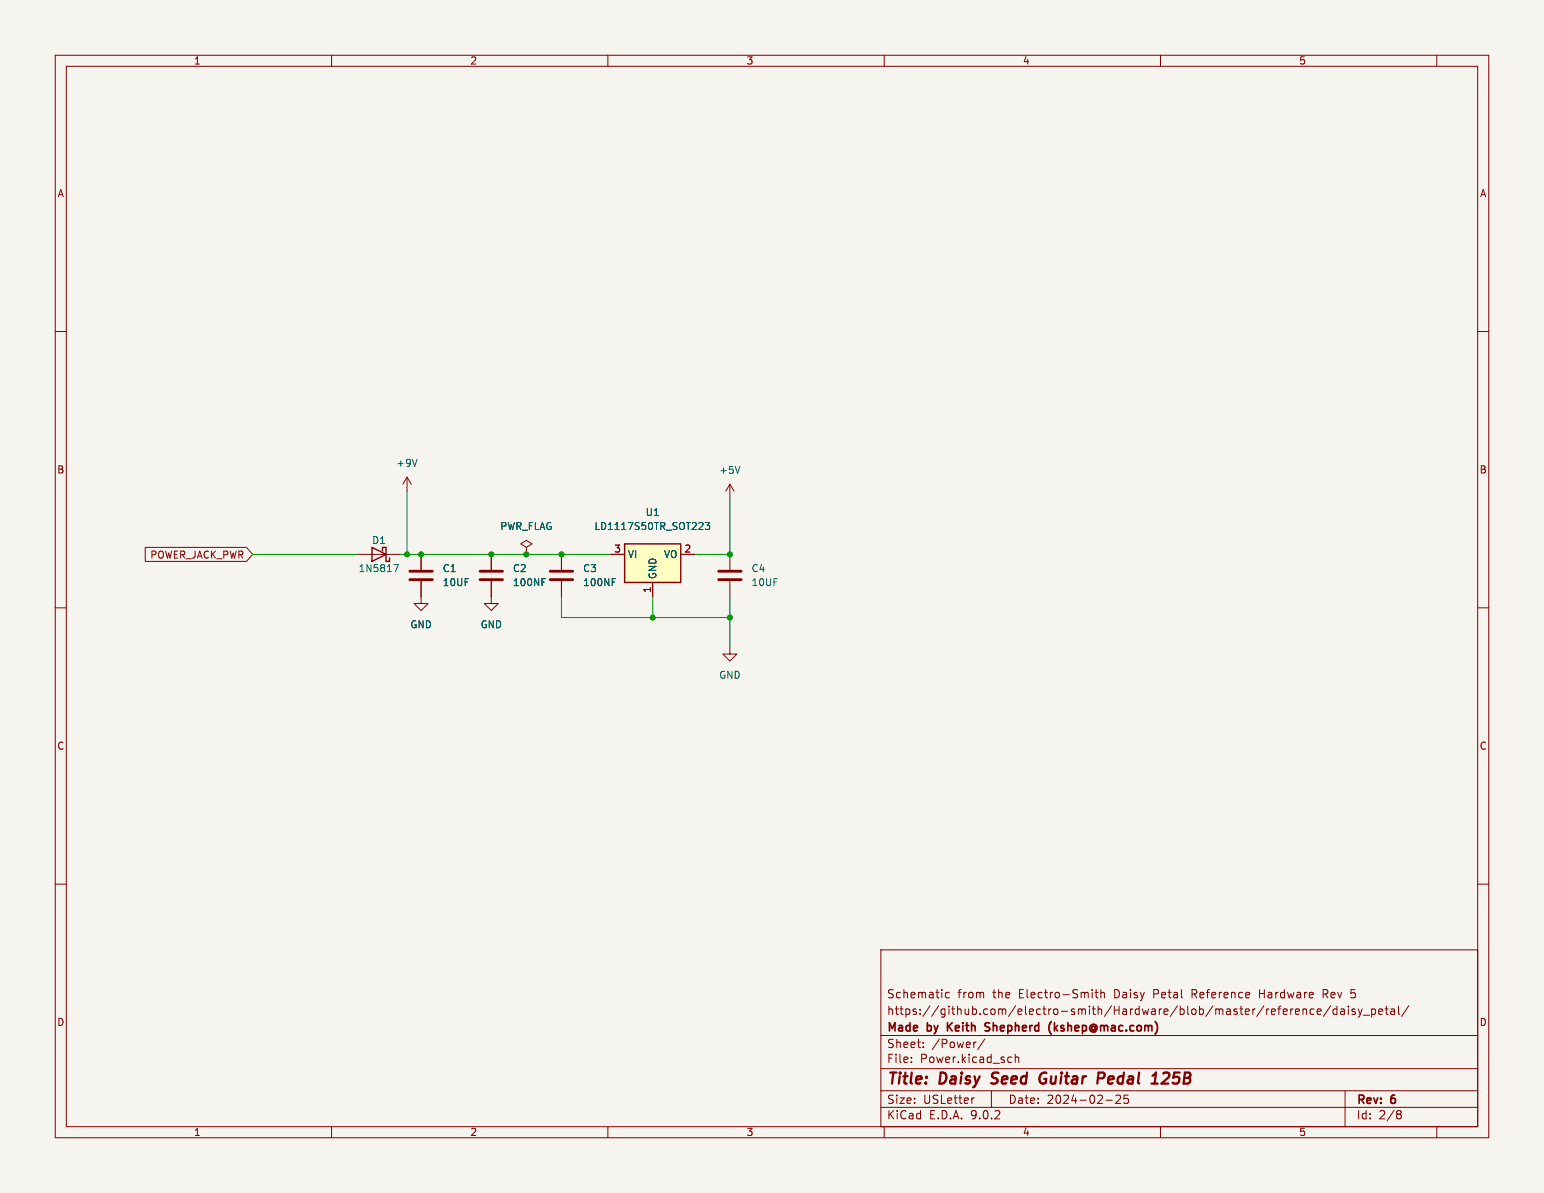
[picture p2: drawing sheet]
<svg xmlns="http://www.w3.org/2000/svg" width="279mm" height="216mm" viewBox="0 0 279 216" stroke-linecap="round" stroke-linejoin="round" font-family="sans-serif">
<path d="M0 0h279.4v215.9h-279.4z" fill="#f5f4ef" stroke="#f5f4ef" stroke-width=".18"/>
<g fill="none" stroke="#840000" stroke-width=".18">
<path d="M10 10h259.4v195.9h-259.4zM12 12h255.4v191.9h-255.4zM60 10v2M110 10v2M160 10v2M210 10v2M260 10v2M10 60h2M267.4 60h2M73.7 86.4l-.8 1.2M73.7 86.4l.7 1.2M73.7 86.4v2.5"/>
<path d="M95.2 99.1l1.1-.7-1.1-.6-1 .6 1 .7v1.2M10 110h2M76.2 105.2v4h1.3l-1.3 1.3-1.3-1.3h1.3M76.2 100.3v2.8M88.9 105.2v4h1.3l-1.3 1.3-1.3-1.3h1.3M88.9 100.3v2.8M95.2 100.3h.1M101.6 100.3v2.8M101.6 105.2v2.8M267.4 110h2M10 160h2M159.4 171.9h108v32h-108z"/>
<path d="M171.8 179.7l-.4-.1-.3 .3v.4l.1 .2h.6M197.6 179.1v.1M198.1 179.6h.6M198.4 179.1v1.3l.3 .2M199.2 179.7l.2-.1 .4 .1 .1 .9M199.2 179.1v1.5M227.9 179.1v1.5M227.9 179.8h.9M239.4 179.9h.6M240 179.1h-.6v1.5M244.5 179.1h.7M244.6 179.7h.4"/>
<path d="M267.4 160h2M159.4 197.4h108M159.4 193.4h108M159.4 187.4h108M164.9 192.1v.2M164.9 191.4v.1M167.1 189.4v.2M167.1 188.7v.1M176.3 198.7l-.3 .1M176.6 188.6l-.2 .1M178.2 188l-1.3 1.9M179.4 197.4v3"/>
<path d="M182.6 191.3l.5 .1M183.1 192.2l-.5 .1M183.7 191.4l.2-.1 .4 .1 .1 .9M183.7 190.8v1.5M200.1 199.1h1.2M201.9 198.3l.6-.1 .2 .1 .1 .3-.9 1.1h.9M204.1 198.2h-.7v.7l.2-.1h.5l.1 .2-.1 .5-.2 .2-.5-.2M232.4 182.6l.5 .1v.2l-.7 .2M232.9 183.5l-.5 .1M233.6 182.6v1M234 182.6l-.3 .1-.1 .2M234.4 183.1l.7-.2v-.2l-.5-.1-.2 .2 .1 .7h.6"/>
<path d="M235.8 182.7l.2-.1 .4 .1v.9M235.8 182.6v1M237.8 182.7l-.4-.1-.3 .3v.4l.1 .2h.6M238.4 183.1l.7-.2-.1-.2-.4-.1-.2 .2v.7h.6M240.8 182l-1.3 1.9M241.9 182.7l-.4-.1-.3 .3v.4l.2 .2h.5M241.9 182.1v1.5M242.6 182.7h.6l.1 .9M243.3 182.9l-.5 .1a.29 .29 0 0 0-.2 .3 .29 .29 0 0 0 .2 .3l.5-.1M243.4 197.4v6.5M244 182.1v.1M244 182.6v1"/>
<path d="M244.6 180.6h.4M245.2 182.7l-.3-.1-.3 .2 .1 .2 .5 .2v.3h-.6M245.8 182.6l.3 1M246.1 183.6l-.1 .3-.2 .2M246.5 182.6l-.4 1M246.7 183.7h1.2M248.2 182.7l.4-.1 .3 .3v.4l-.1 .2h-.6M248.2 182.6v1.5M249.5 183.1l.7-.2-.1-.2-.4-.1-.2 .2 .1 .7h.5M250.6 182.6h.6M250.9 182.1v1.3l.3 .2M251.7 182.7h.6l.1 .9"/>
<path d="M252.4 182.9l-.5 .1a.29 .29 0 0 0-.3 .3 .29 .29 0 0 0 .3 .3l.5-.1M253.1 182.1v1.3l.2 .2M254.9 182l-1.3 1.9M60 203.9v2M110 203.9v2M159.4 200.4h108M160 203.9v2M210 203.9v2M253 201l.4 .1 .2 .2-.3 .3M253 201.6h.3M253.3 201.6l.2 .2 .1 .4-.2 .2-.4 .1M260 203.9v2"/>
</g>
<path d="M179.3 196l.3 .1M179.6 194.3l-.1 .2 .1 .4M188.1 195.6a.63 .63 0 0 0 1 .4M188.9 195.2h.4M189.2 194.1a.91 .91 0 0 0-1.1 .9M198.8 194.1l.9 .1a.58 .58 0 0 1-.3 1h-.7M211.3 194.1h-.5l-.3 .2M211.5 195l-1.3 1.1h1.2" fill="none" stroke="#840000" stroke-width=".4"/>
<path d="M171.5 185.1v1.5M172.3 185.1l-.8 .8M178.2 186.5h.8M179.1 185.1h-.6l-.3 .3 .2 .3 .6 .2M190.2 184.9a1.74 1.74 0 0 0 0 2.2M190.8 185.1v1.5M191 186l.4 .6M191.4 185.6l-.6 .5" fill="none" stroke="#840000" stroke-width=".3"/>
<path d="M75.5 83.1l-.4 1.3M98.1 104.7h.6M110.8 104.7h.6" fill="none" stroke="#006464" stroke-width=".18"/>
<path d="M74.2 103.4h4M74.2 104.9h4M86.9 103.4h4M86.9 104.9h4M99.6 103.4h4M99.6 104.9h4" fill="none" stroke="#840000" stroke-width=".51"/>
<path d="M113 98.4h10.2v7h-10.2z" fill="#ffffc2"/>
<path d="M67.3 99.1l2.5 1.2-2.5 1.3zM69.2 99.7v-.6h.6v2.5h.7v-.6M113 98.4h10.2v7h-10.2z" fill="none" stroke="#840000" stroke-width=".25"/>
<g fill="none" stroke="#840000" stroke-width=".18">
<path d="M26.3 99.1h18.3l1.1 1.2-1.1 1.3h-18.3zM132.1 87.6l-.8 1.3M132.1 87.6l.7 1.3M132.1 87.6v2.6M64.8 100.3h7.6M76.2 100.3v2.8M76.2 105.2v2.8M88.9 100.3v2.8M88.9 105.2v2.8M95.2 100.3h.1M101.6 100.3v2.8M101.6 105.2v2.8"/>
<path d="M110.5 100.3h2.5M118.1 105.4v2.6M123.2 100.3h2.5M132.1 117.1v1.3h1.2l-1.2 1.2-1.3-1.2h1.3M132.1 100.3v2.8M132.1 105.2v2.8"/>
</g>
<path d="M127.6 94.6h.8l-.4 .4 .4 .2v.5l-.2 .1-.6-.1M133.9 84.4l-.4 1.3M71.2 102.2h.9l-.6 1.2M98.1 104.7h.6M110.8 104.7h.6" fill="none" stroke="#006464" stroke-width=".18"/>
<path d="M130 103.4h4.1M130 104.9h4.1" fill="none" stroke="#840000" stroke-width=".51"/>
<path d="M73.7 88.9v11.4M132.1 90.2v10.1h-6.4M45.7 100.3h19.1M72.4 100.3h38.1M101.6 108v3.8h30.5M118.1 108v3.8M132.1 108v9.1" fill="none" stroke="#009600" stroke-width=".18"/>
<g fill="#009600" stroke="#009600" stroke-width=".18">
<circle cx="132.1" cy="111.8" r=".46"/>
<circle cx="132.1" cy="100.3" r=".46"/>
<circle cx="73.7" cy="100.3" r=".46"/>
<circle cx="118.1" cy="111.8" r=".46"/>
<circle cx="76.2" cy="100.3" r=".46"/>
<circle cx="88.9" cy="100.3" r=".46"/>
<circle cx="101.6" cy="100.3" r=".46"/>
<circle cx="95.2" cy="100.3" r=".46"/>
</g>
<g font-size="2.8" fill="#840000">
<text x="160.4" y="196.8">Title:</text>
<text x="170.1" y="196.8">Daisy</text>
<text x="180.3" y="196.8">Seed</text>
<text x="189.8" y="196.8">Guitar</text>
<text x="201" y="196.8">Pedal</text>
<text x="211.7" y="196.8">125B</text>
</g>
<g font-size="2.1" fill="#840000">
<text x="160.4" y="183.9">https://github.com/electro-smith/Hardware/blob/master/reference/daisy_petal/</text>
<text x="160.4" y="180.9">Schematic</text>
<text x="173.3" y="180.9">from</text>
<text x="179.7" y="180.9">the</text>
<text x="184.5" y="180.9">Electro-Smith</text>
<text x="201.9" y="180.9">Daisy</text>
<text x="209.1" y="180.9">Petal</text>
<text x="216.2" y="180.9">Reference</text>
<text x="228.6" y="180.9">Hardware</text>
<text x="240.2" y="180.9">Rev</text>
<text x="245.5" y="180.9">5</text>
<text x="160.4" y="189.9">Sheet:</text>
<text x="160.4" y="187.1">Made</text>
<text x="167.9" y="187.1">by</text>
<text x="168.6" y="189.9">/Power/</text>
<text x="172.1" y="187.1">Keith</text>
<text x="179.6" y="187.1">Shepherd</text>
<text x="191.7" y="187.1">(kshep@mac.com)</text>
<text x="160.4" y="192.6">File:</text>
<text x="166.5" y="192.6">Power.kicad_sch</text>
<text x="160.4" y="202.8">KiCad</text>
<text x="160.4" y="200">Size:</text>
<text x="167.1" y="200">USLetter</text>
<text x="168.1" y="202.8">E.D.A.</text>
<text x="175.7" y="202.8">9.0.2</text>
<text x="182.4" y="200">Date:</text>
<text x="189.4" y="200">2024-02-25</text>
<text x="245.4" y="200.2">Rev:</text>
<text x="245.4" y="202.8">Id:</text>
<text x="249.5" y="202.8">2/8</text>
<text x="251.8" y="200.2">6</text>
</g>
<g font-size="1.8" fill="#840000">
<text x="35" y="11.9">1</text>
<text x="85" y="11.9">2</text>
<text x="135" y="11.9">3</text>
<text x="185" y="11.9">4</text>
<text x="235" y="11.9">5</text>
<text x="10.3" y="35.9">A</text>
<text x="267.7" y="35.9">A</text>
<text x="10.3" y="85.9">B</text>
<text x="267.7" y="85.9">B</text>
<text x="27.1" y="101.3">POWER_JACK_PWR</text>
<text x="10.3" y="135.9">C</text>
<text x="267.7" y="135.9">C</text>
<text x="10.3" y="185.9">D</text>
<text x="267.7" y="185.9">D</text>
<text x="35" y="205.8">1</text>
<text x="85" y="205.8">2</text>
<text x="135" y="205.8">3</text>
<text x="185" y="205.8">4</text>
<text x="235" y="205.8">5</text>
</g>
<g font-size="1.8" fill="#006464">
<text x="71.6" y="84.7">+9V</text>
<text x="130" y="86">+5V</text>
<text x="116.7" y="93.6">U1</text>
<text x="67.2" y="98.7">D1</text>
<text x="90.4" y="96.1">PWR_FLAG</text>
<text x="107.5" y="96.1">LD1117S50TR_SOT223</text>
<text x="113.5" y="101.2">VI</text>
<text x="120.1" y="101.2">VO</text>
<text x="64.8" y="103.7">1N5817</text>
<text x="80" y="103.7">C1</text>
<text x="80" y="106.3">10UF</text>
<text x="92.7" y="103.7">C2</text>
<text x="92.7" y="106.3">100NF</text>
<text x="105.4" y="103.7">C3</text>
<text x="105.4" y="106.3">100NF</text>
<text x="119" y="104.9" transform="rotate(-90 119 104.9)">GND</text>
<text x="135.9" y="103.7">C4</text>
<text x="135.9" y="106.3">10UF</text>
<text x="74.2" y="113.9">GND</text>
<text x="86.9" y="113.9">GND</text>
<text x="130" y="123">GND</text>
</g>
<g font-size="1.8" fill="#a90000">
<text x="111.1" y="100.1">3</text>
<text x="123.8" y="100.1">2</text>
<text x="117.9" y="107.4" transform="rotate(-90 117.9 107.4)">1</text>
</g>
</svg>
